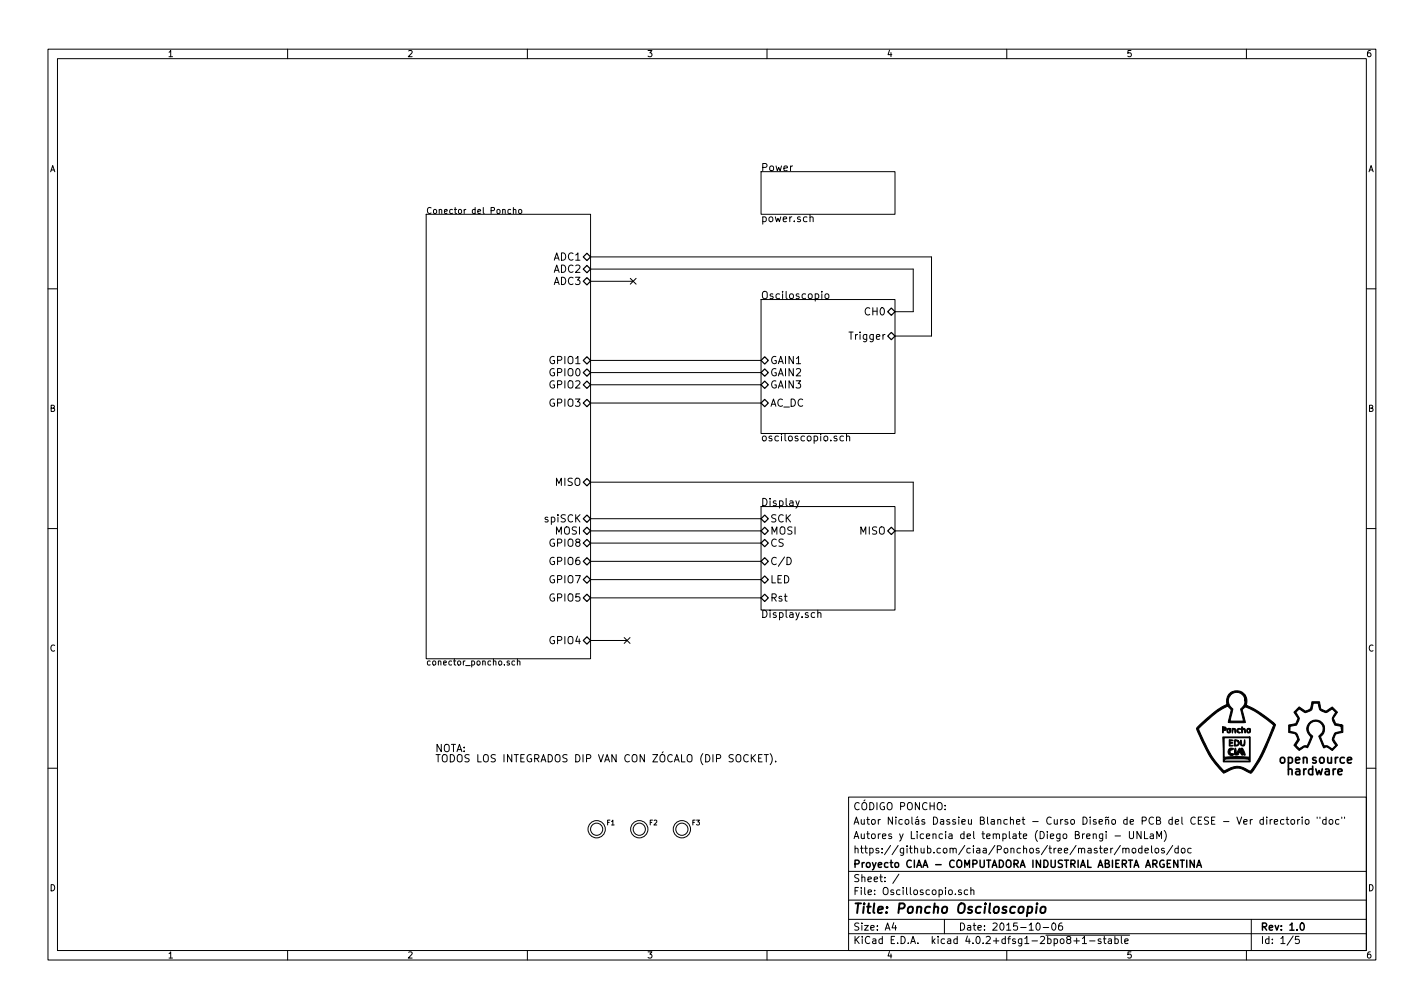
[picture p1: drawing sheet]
EESchema Schematic File Version 2
LIBS:osc
LIBS:Oscilloscopio-cache
EELAYER 25 0
EELAYER END
$Descr A4 11693 8268
encoding utf-8
Sheet 1 5
Title "Poncho Osciloscopio"
Date "2015-10-06"
Rev "1.0"
Comp "Proyecto CIAA - COMPUTADORA INDUSTRIAL ABIERTA ARGENTINA"
Comment1 "https://github.com/ciaa/Ponchos/tree/master/modelos/doc"
Comment2 "Autores y Licencia del template (Diego Brengi - UNLaM)"
Comment3 "Autor Nicolás Dassieu Blanchet - Curso Diseño de PCB del CESE - Ver directorio \"doc\" "
Comment4 "CÓDIGO PONCHO:"
$EndDescr
$Comp
L OSHWA #G2
U 1 1
P 10800 6050
F 0 "#G2" H 10770 6450 60  0001 C CNN
F 1 "OSHWA" H 10800 6353 60  0001 C CNN
F 2 "mod:OSHWA" H 10800 6050 60  0001 C CNN
F 3 "" H 10800 6050 60  0000 C CNN
	1    10800 6050
	1    0    0    -1  
$EndComp
$Comp
L Logo_Poncho #G1
U 1 1
P 10150 6000
F 0 "#G1" H 10100 5600 60  0001 C CNN
F 1 "Logo_Poncho" H 10350 5600 60  0001 C CNN
F 2 "" H 10150 6000 60  0000 C CNN
F 3 "" H 10150 6000 60  0000 C CNN
	1    10150 6000
	1    0    0    -1  
$EndComp
$Sheet
S 6250 1400 1100 350 
U 579AD17E
F0 "Power" 60
F1 "power.sch" 60
$EndSheet
Wire Wire Line
	4850 2950 6250 2950
Wire Wire Line
	4850 3050 6250 3050
Wire Wire Line
	4850 3150 6250 3150
Wire Wire Line
	4850 3300 6250 3300
$Sheet
S 6250 2450 1100 1100
U 579AD191
F0 "Osciloscopio" 60
F1 "osciloscopio.sch" 60
F2 "GAIN2" B L 6250 3050 60 
F3 "GAIN1" B L 6250 2950 60 
F4 "AC_DC" B L 6250 3300 60 
F5 "GAIN3" B L 6250 3150 60 
F6 "CH0" B R 7350 2550 60 
F7 "Trigger" B R 7350 2750 60 
$EndSheet
$Sheet
S 6250 4150 1100 850 
U 579AD1AC
F0 "Display" 60
F1 "Display.sch" 60
F2 "MISO" B R 7350 4350 60 
F3 "MOSI" B L 6250 4350 60 
F4 "CS" B L 6250 4450 60 
F5 "C/D" B L 6250 4600 60 
F6 "LED" B L 6250 4750 60 
F7 "Rst" B L 6250 4900 60 
F8 "SCK" B L 6250 4250 60 
$EndSheet
Wire Wire Line
	4850 4250 6250 4250
Wire Wire Line
	4850 4350 6250 4350
Wire Wire Line
	4850 4450 6250 4450
Wire Wire Line
	4850 4600 6250 4600
Wire Wire Line
	4850 4750 6250 4750
Wire Wire Line
	4850 4900 6250 4900
$Comp
L FIDUCIAL F1
U 1 1
P 4900 6800
F 0 "F1" H 4980 6850 40  0000 L CNN
F 1 "FIDUCIAL" H 4900 6700 30  0001 C CNN
F 2 "osc:Fiducial_1mm" H 4900 6850 60  0001 C CNN
F 3 "" H 4900 6850 60  0001 C CNN
F 4 "FIDUCIAL" H 4950 6600 60  0001 C CNN "Descripcion"
	1    4900 6800
	1    0    0    -1  
$EndComp
$Comp
L FIDUCIAL F2
U 1 1
P 5250 6800
F 0 "F2" H 5330 6850 40  0000 L CNN
F 1 "FIDUCIAL" H 5250 6700 30  0001 C CNN
F 2 "osc:Fiducial_1mm" H 5250 6850 60  0001 C CNN
F 3 "" H 5250 6850 60  0001 C CNN
F 4 "FIDUCIAL" H 5300 6600 60  0001 C CNN "Descripcion"
	1    5250 6800
	1    0    0    -1  
$EndComp
$Comp
L FIDUCIAL F3
U 1 1
P 5600 6800
F 0 "F3" H 5680 6850 40  0000 L CNN
F 1 "FIDUCIAL" H 5600 6700 30  0001 C CNN
F 2 "osc:Fiducial_1mm" H 5600 6850 60  0001 C CNN
F 3 "" H 5600 6850 60  0001 C CNN
F 4 "FIDUCIAL" H 5650 6600 60  0001 C CNN "Descripcion"
	1    5600 6800
	1    0    0    -1  
$EndComp
Wire Wire Line
	4850 2300 5200 2300
NoConn ~ 5200 2300
$Sheet
S 3500 1750 1350 3650
U 560A0C15
F0 "Conector del Poncho" 50
F1 "conector_poncho.sch" 50
F2 "ADC3" B R 4850 2300 60 
F3 "ADC2" B R 4850 2200 60 
F4 "ADC1" B R 4850 2100 60 
F5 "MOSI" B R 4850 4350 60 
F6 "GPIO0" B R 4850 3050 60 
F7 "GPIO2" B R 4850 3150 60 
F8 "GPIO4" B R 4850 5250 60 
F9 "GPIO6" B R 4850 4600 60 
F10 "MISO" B R 4850 3950 60 
F11 "spiSCK" B R 4850 4250 60 
F12 "GPIO1" B R 4850 2950 60 
F13 "GPIO3" B R 4850 3300 60 
F14 "GPIO5" B R 4850 4900 60 
F15 "GPIO7" B R 4850 4750 60 
F16 "GPIO8" B R 4850 4450 60 
$EndSheet
Wire Wire Line
	7500 4350 7500 3950
Wire Wire Line
	7500 3950 4850 3950
Wire Wire Line
	4850 5250 5150 5250
NoConn ~ 5150 5250
Wire Wire Line
	7500 4350 7350 4350
Wire Wire Line
	7350 2550 7500 2550
Wire Wire Line
	7500 2550 7500 2200
Wire Wire Line
	7500 2200 4850 2200
Wire Wire Line
	7650 2750 7650 2100
Wire Wire Line
	7650 2100 4850 2100
Wire Wire Line
	7350 2750 7650 2750
Text Notes 3575 6250 0    60   ~ 0
NOTA:\nTODOS LOS INTEGRADOS DIP VAN CON ZÓCALO (DIP SOCKET).
$EndSCHEMATC
